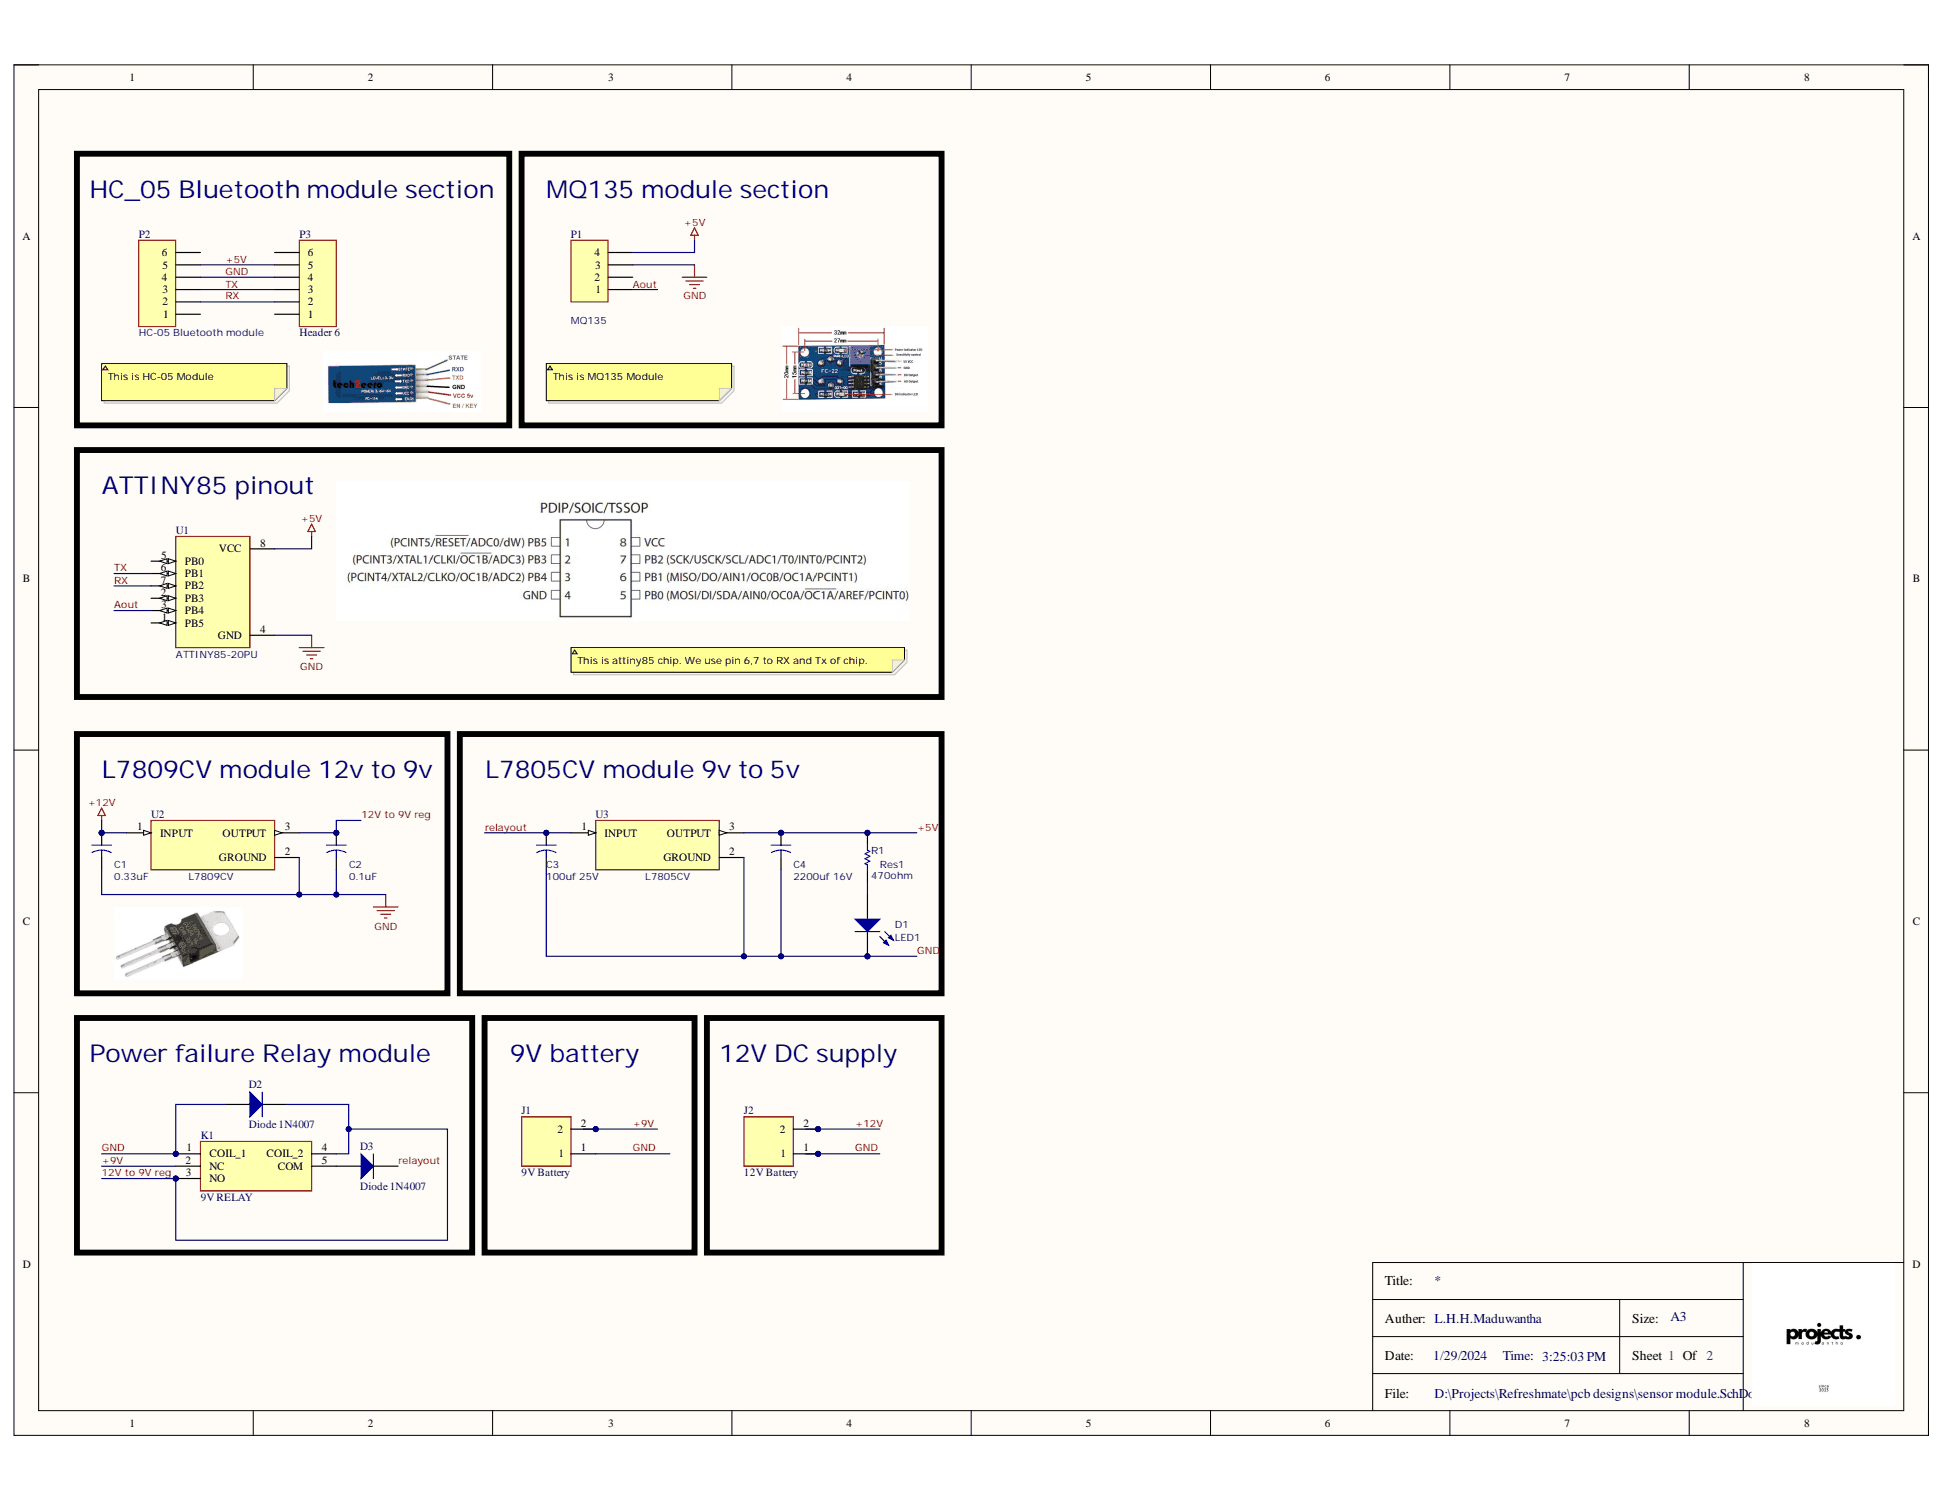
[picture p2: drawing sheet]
# Altium schematic sheet sensor module.SchDoc
size A3; SheetNumber: 1; SheetTotal: 1

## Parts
C1  0.33uF  [CAPR5-4X5]
C2  0.1uF  [CAPR5-4X5]
C3  100uf 25V  [CAPR5-4X5]
C4  2200uf 16V  [CAPR5-4X5]
D1  LED1  [LED-1]
D2  Diode 1N4007  [DO-41]
D3  Diode 1N4007  [DO-41]
J1  9V Battery  [HANDSON_KF301-2P]
J2  12V Battery  [HANDSON_KF301-2P]
K1  9V RELAY  [JQC3FT731Z12VDC]
P1  MQ135  [HDR1X4]
P2  HC-05 Bluetooth module  [HDR1X6]
P3  Header 6  [HDR1X6]
R1  Res1  value 470ohm  [AXIAL-0.3]
U1  ATTINY85-20PU  [DIP762W46P254L927H533Q8B]
U2  L7809CV  [TO255P1040X460X1968-3]
U3  L7805CV  [TO255P1040X460X1968-3]

## Blocks framed on the sheet
HC_05 Bluetooth module section: P2 P3
MQ135 module section: P1
ATTINY85 pinout: U1
L7809CV module 12v to 9v: C1 C2 U2
L7805CV module 9v to 5v: C3 C4 D1 R1 U3
Power failure Relay module: D2 D3 K1
9V battery: J1
12V DC supply: J2

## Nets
+5V: C4.1 P1.4 P2.5 P3.5 R1.2 U1.8(VCC) U3.3(OUTPUT)
+12V: C1.1 J2.2 U2.1(INPUT)
GND: C1.2 C2.2 C3.2 C4.2 D1.2(K) D2.1(A) J1.1 J2.1 K1.1(COIL_1) P1.3 P2.4 P3.4 U1.4(GND) U2.2(GROUND) U3.2(GROUND)
12V to 9V reg: C2.1 D2.2(K) K1.3(NO) K1.4(COIL_2) U2.3(OUTPUT)
+9V: J1.2 K1.2(NC)
Aout: P1.1 U1.3(PB4)
relayout: C3.1 D3.2(K) U3.1(INPUT)
RX: P2.2 P3.2 U1.7(PB2)
TX: P2.3 P3.3 U1.6(PB1)
NetD1_1: D1.1(A) R1.1
NetD3_1: D3.1(A) K1.5(COM)

Not connected (* = marked no-connect by the designer): P1 2; P2 1 6; P3 1 6; U1 1(PB5) 2(PB3) 5(PB0)

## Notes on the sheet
- This is HC-05 Module
- This is MQ135 Module
- This is attiny85 chip. We use pin 6,7 to RX and Tx of chip.
